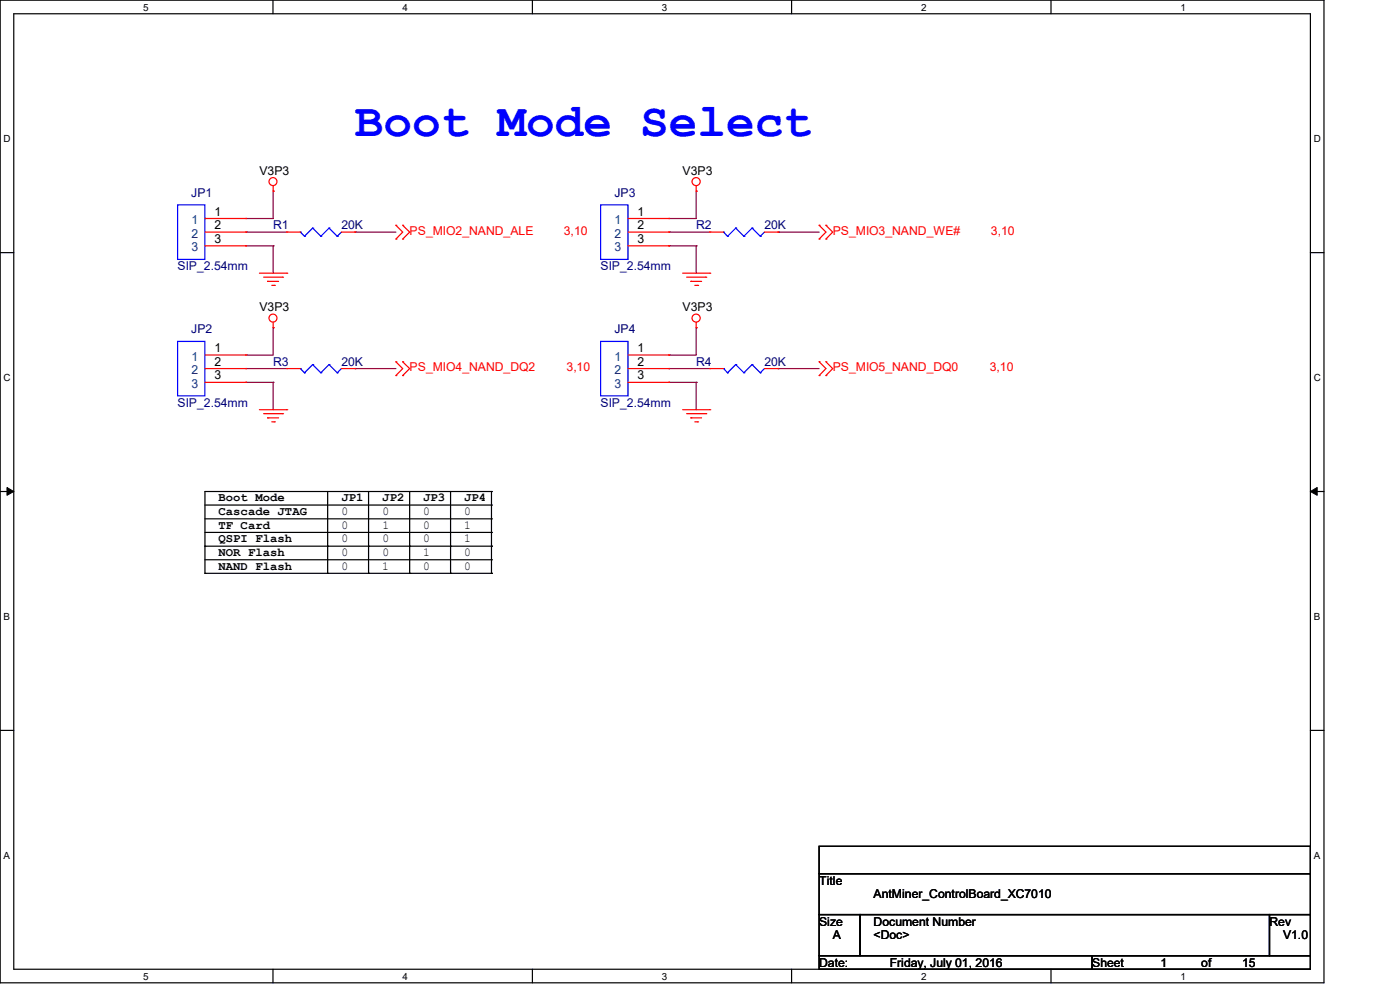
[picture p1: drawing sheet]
<svg xmlns="http://www.w3.org/2000/svg" width="297mm" height="210mm" viewBox="0 0 297 210" stroke-linecap="round" stroke-linejoin="round" font-family="sans-serif">
<path d="M0 0h280.9v208.5h-280.9zM2.9 2.9h275.1v202.7h-275.1z" fill="none" stroke="#000" stroke-width=".25"/>
<g fill="#fff">
<path d="M30.4 .3h1.1v2.4h-1.1z"/>
<path d="M30.4 205.9h1.1v2.3h-1.1z"/>
</g>
<path d="M57.9 0v2.9M57.9 205.6v2.9" fill="none" stroke="#000" stroke-width=".25"/>
<g fill="#fff">
<path d="M85.4 .3h1.1v2.4h-1.1z"/>
<path d="M85.4 205.9h1.1v2.3h-1.1z"/>
</g>
<path d="M112.9 0v2.9M112.9 205.6v2.9" fill="none" stroke="#000" stroke-width=".25"/>
<g fill="#fff">
<path d="M140.4 .3h1.2v2.4h-1.2z"/>
<path d="M140.4 205.9h1.2v2.3h-1.2z"/>
</g>
<path d="M167.9 0v2.9M167.9 205.6v2.9" fill="none" stroke="#000" stroke-width=".25"/>
<g fill="#fff">
<path d="M195.4 .3h1.2v2.4h-1.2z"/>
<path d="M195.4 205.9h1.2v2.3h-1.2z"/>
</g>
<path d="M223 0v2.9M223 205.6v2.9" fill="none" stroke="#000" stroke-width=".25"/>
<g fill="#fff">
<path d="M250.4 .3h1.2v2.4h-1.2z"/>
<path d="M250.4 205.9h1.2v2.3h-1.2z"/>
<path d="M.8 28.2h1.4v2.4h-1.4z"/>
<path d="M278.7 28.2h1.5v2.4h-1.5z"/>
<path d="M.8 78.9h1.4v2.3h-1.4z"/>
<path d="M278.7 78.9h1.5v2.3h-1.5z"/>
</g>
<path d="M0 53.6h2.9M278 53.6h2.9" fill="none" stroke="#000" stroke-width=".25"/>
<g fill="#fff">
<path d="M.8 129.6h1.3v2.3h-1.3z"/>
<path d="M278.7 129.6h1.4v2.3h-1.4z"/>
</g>
<path d="M0 104.3h2.9M278 104.3h2.9" fill="none" stroke="#000" stroke-width=".25"/>
<path d="M1.5 103.4l1.4 .9-1.4 .8zM278 104.3l1.4-.9v1.7z" fill="#000" stroke="#000" stroke-width=".21"/>
<g fill="#fff">
<path d="M.8 180.3h1.3v2.3h-1.3z"/>
<path d="M278.7 180.3h1.4v2.3h-1.4z"/>
</g>
<g fill="none" stroke="#000" stroke-width=".25">
<path d="M43.5 115.9h.1M43.5 107.1h60.8M43.5 110.1h60.8M43.5 112.9h60.8M43.5 115.9h60.8M43.5 118.7h60.8M69.5 115.9h.1M69.5 104.3v17.3M78.2 115.9h.1M78.2 104.3v17.3M86.9 115.9h.1M86.9 104.3v17.3"/>
<path d="M95.6 115.9h.1M95.6 104.3v17.3M104.3 104.3h.1M104.3 107.1h.1M104.3 110.1h.1M104.3 112.9h.1M104.3 115.9h.1M104.3 118.7h.1M104.3 104.3h-60.8v17.3M104.3 104.3v17.3M43.5 121.6h.1M43.5 121.6h60.8"/>
<path d="M69.5 121.6h.1M78.2 121.6h.1M86.9 121.6h.1M95.6 121.6h.1M104.3 121.6h.1M0 154.9h2.9M278 154.9h2.9M173.8 179.5h104.2v5.8h-104.2zM173.8 185.3h104.2v8.7h-104.2zM173.8 194h8.7v8.7h-8.7zM182.5 194h86.8v8.7h-86.8zM269.3 194h8.7v8.7h-8.7z"/>
<path d="M173.8 202.7h57.9v2.9h-57.9zM231.7 202.7h46.3v2.9h-46.3z"/>
</g>
<g fill="none" stroke="#800040" stroke-width=".25">
<path d="M52.2 49.2h.1M52.2 46.4h.1M52.2 52.2h.1M52.2 49.2h8.6M52.2 52.2h5.8M58 40.6h.1M58 52.2h.1M58 40.6v5.8h-5.8M58 52.2v5.8M75.3 49.2h.1M75.3 49.2h8.7M141.9 49.2h.1"/>
<path d="M141.9 46.4h.1M141.9 52.2h.1M141.9 49.2h8.7M141.9 52.2h5.8M147.7 40.6h.1M147.7 52.2h.1M147.7 40.6v5.8h-5.8M147.7 52.2v5.8M165.1 49.2h.1M165.1 49.2h8.7M52.2 78.2h.1M52.2 75.3h.1"/>
<path d="M52.2 78.2h8.6M58 69.5h.1M58 69.5v5.8h-5.8M75.3 78.2h.1M75.3 78.2h8.7M141.9 78.2h.1M141.9 75.3h.1M141.9 78.2h8.7M147.7 69.5h.1M147.7 69.5v5.8h-5.8M165.1 78.2h.1M165.1 78.2h8.7"/>
<path d="M52.2 81.1h.1M52.2 81.1h5.8M58 81.1h.1M58 81.1v5.8M141.9 81.1h.1M141.9 81.1h5.8M147.7 81.1h.1M147.7 81.1v5.8"/>
</g>
<g fill="none" stroke="#f00" stroke-width=".25">
<path d="M58 39.4v1.2M147.7 39.4v1.2M43.5 49.2h8.7M43.5 46.4h8.7M43.5 52.2h8.7M52.2 46.4h.1M52.2 49.2h.1M52.2 52.2h.1M55 58h5.8M55.9 58.8h4M56.8 59.7h.1M56.8 59.7h2.3"/>
<path d="M58 40.6h.1M59.9 58.8h.1M60.8 58h.1M60.8 49.2h.1M60.8 49.2h2.9M72.4 49.2h2.9M75.3 49.2h.1M84 50.7h.1M84 47.8h.1M84 47.8l1.4 1.4-1.4 1.5M85.4 50.7h.1M85.4 47.8h.1"/>
<path d="M85.4 47.8l1.5 1.4-1.5 1.5M133.2 49.2h8.7M133.2 46.4h8.7M133.2 52.2h8.7M141.9 46.4h.1M141.9 49.2h.1M141.9 52.2h.1M144.8 58h5.8M145.7 58.8h4M146.6 59.7h.1M146.6 59.7h2.2M147.7 40.6h.1"/>
<path d="M149.7 58.8h.1M150.6 58h.1M150.6 49.2h.1M150.6 49.2h2.9M162.2 49.2h2.9M165.1 49.2h.1M173.8 50.7h.1M173.8 47.8h.1M173.8 47.8l1.4 1.4-1.4 1.5M175.2 50.7h.1M175.2 47.8h.1M175.2 47.8l1.5 1.4-1.5 1.5"/>
<path d="M43.5 78.2h8.7M43.5 75.3h8.7M52.2 75.3h.1M52.2 78.2h.1M57.7 60.5h.5M58 69.5h.1M58 68.4v1.1M58.2 60.5h.1M60.8 78.2h.1M60.8 78.2h2.9M72.4 78.2h2.9M75.3 78.2h.1"/>
<path d="M84 79.7h.1M84 76.8h.1M84 76.8l1.4 1.4-1.4 1.5M85.4 79.7h.1M85.4 76.8h.1M85.4 76.8l1.5 1.4-1.5 1.5M133.2 78.2h8.7M133.2 75.3h8.7M141.9 75.3h.1M141.9 78.2h.1M147.4 60.5h.6M147.7 69.5h.1"/>
<path d="M147.7 68.4v1.1M148 60.5h.1M150.6 78.2h.1M150.6 78.2h2.9M162.2 78.2h2.9M165.1 78.2h.1M173.8 79.7h.1M173.8 76.8h.1M173.8 76.8l1.4 1.4-1.4 1.5M175.2 79.7h.1M175.2 76.8h.1M175.2 76.8l1.5 1.4-1.5 1.5"/>
<path d="M43.5 81.1h8.7M52.2 81.1h.1M55 86.9h5.8M55.9 87.8h4M56.8 88.6h.1M56.8 88.6h2.3M57.7 89.5h.5M58.2 89.5h.1M59.9 87.8h.1M60.8 86.9h.1M133.2 81.1h8.7M141.9 81.1h.1"/>
<path d="M144.8 86.9h5.8M145.7 87.8h4M146.6 88.6h.1M146.6 88.6h2.2M147.4 89.5h.6M148 89.5h.1M149.7 87.8h.1M150.6 86.9h.1"/>
<circle cx="57.9" cy="38.5" r=".85"/>
<circle cx="147.7" cy="38.5" r=".86"/>
<circle cx="57.9" cy="67.5" r=".85"/>
<circle cx="147.7" cy="67.5" r=".86"/>
</g>
<g fill="none" stroke="#00f" stroke-width=".25">
<path d="M37.7 43.5h5.8v11.5h-5.8zM63.7 49.2h.1M63.7 49.2l.9 .9M64.6 50.1h.1M66.3 48.4h.1M66.3 48.4l1.8 1.7M66.3 48.4l-1.7 1.7M68.1 50.1h.1M69.8 48.4h.1M69.8 48.4l1.7 1.7M69.8 48.4l-1.7 1.7M71.5 50.1h.1"/>
<path d="M72.4 49.2l-.9 .9M127.4 43.5h5.8v11.5h-5.8zM153.5 49.2h.1M153.5 49.2l.8 .9M154.3 50.1h.1M156.1 48.4h.1M156.1 48.4l1.7 1.7M156.1 48.4l-1.8 1.7M157.8 50.1h.1M159.6 48.4h.1M159.6 48.4l1.7 1.7M159.6 48.4l-1.8 1.7"/>
<path d="M161.3 50.1h.1M162.2 49.2l-.9 .9M37.7 72.4h5.8v11.6h-5.8zM63.7 78.2h.1M63.7 78.2l.9 .9M64.6 79.1h.1M66.3 77.3h.1M66.3 77.3l1.8 1.8M66.3 77.3l-1.7 1.8M68.1 79.1h.1M69.8 77.3h.1M69.8 77.3l1.7 1.8"/>
<path d="M69.8 77.3l-1.7 1.8M71.5 79.1h.1M72.4 78.2l-.9 .9M127.4 72.4h5.8v11.6h-5.8zM153.5 78.2h.1M153.5 78.2l.8 .9M154.3 79.1h.1M156.1 77.3h.1M156.1 77.3l1.7 1.8M156.1 77.3l-1.8 1.8M157.8 79.1h.1M159.6 77.3h.1"/>
<path d="M159.6 77.3l1.7 1.8M159.6 77.3l-1.8 1.8M161.3 79.1h.1M162.2 78.2l-.9 .9"/>
</g>
<text font-size="10.1" fill="#00f" x="75.3" y="28.8">Boot Mode Select</text>
<g font-size="2.6" fill="#000080">
<text x="40.6" y="41.7">JP1</text>
<text x="130.3" y="41.7">JP3</text>
<text x="58" y="48.7">R1</text>
<text x="72.4" y="48.7">20K</text>
<text x="147.7" y="48.7">R2</text>
<text x="162.2" y="48.7">20K</text>
<text x="37.7" y="57.4">SIP_2.54mm</text>
<text x="127.4" y="57.4">SIP_2.54mm</text>
<text x="40.6" y="70.7">JP2</text>
<text x="130.3" y="70.7">JP4</text>
<text x="58" y="77.6">R3</text>
<text x="72.4" y="77.6">20K</text>
<text x="147.7" y="77.6">R4</text>
<text x="162.2" y="77.6">20K</text>
<text x="37.7" y="86.3">SIP_2.54mm</text>
<text x="127.4" y="86.3">SIP_2.54mm</text>
</g>
<g font-size="2.6">
<text x="55" y="37.1">V3P3</text>
<text x="144.8" y="37.1">V3P3</text>
<text x="45.5" y="45.7">1</text>
<text x="135.3" y="45.7">1</text>
<text x="45.5" y="48.6">2</text>
<text x="45.5" y="51.5">3</text>
<text x="135.3" y="48.6">2</text>
<text x="135.3" y="51.5">3</text>
<text x="55" y="66">V3P3</text>
<text x="144.8" y="66">V3P3</text>
<text x="45.5" y="74.7">1</text>
<text x="45.5" y="77.6">2</text>
<text x="135.3" y="74.7">1</text>
<text x="135.3" y="77.6">2</text>
<text x="45.5" y="80.5">3</text>
<text x="135.3" y="80.5">3</text>
<text x="46.4" y="106.4">Boot Mode</text>
<text x="72.4" y="106.4">JP1</text>
<text x="81.1" y="106.4">JP2</text>
<text x="89.8" y="106.4">JP3</text>
<text x="98.5" y="106.4">JP4</text>
<text x="46.4" y="109.3">Cascade JTAG</text>
<text x="46.4" y="112.2">TF Card</text>
<text x="72.4" y="109.2">0</text>
<text x="72.4" y="112.1">0</text>
<text x="81.1" y="109.2">0</text>
<text x="81.1" y="112.1">1</text>
<text x="89.8" y="109.2">0</text>
<text x="89.8" y="112.1">0</text>
<text x="98.5" y="109.2">0</text>
<text x="98.5" y="112.1">1</text>
<text x="46.4" y="115.1">QSPI Flash</text>
<text x="46.4" y="118">NOR Flash</text>
<text x="72.4" y="115">0</text>
<text x="72.4" y="117.9">0</text>
<text x="81.1" y="115">0</text>
<text x="81.1" y="117.9">0</text>
<text x="89.8" y="117.9">1</text>
<text x="89.8" y="115">0</text>
<text x="98.5" y="115">1</text>
<text x="98.5" y="117.9">0</text>
<text x="46.4" y="120.9">NAND Flash</text>
<text x="72.4" y="120.8">0</text>
<text x="81.1" y="120.8">1</text>
<text x="89.8" y="120.8">0</text>
<text x="98.5" y="120.8">0</text>
<text x="173.8" y="187.7">Title</text>
<text x="185.3" y="190.6">AntMiner_ControlBoard_XC7010</text>
<text x="173.8" y="196.3">Size</text>
<text x="185.3" y="196.3">Document Number</text>
<text x="269.3" y="196.3">Rev</text>
<text x="176.7" y="199.3">A</text>
<text x="185.3" y="199.3">&lt;Doc&gt;</text>
<text x="272.2" y="199.3">V1.0</text>
<text x="173.8" y="205.1">Date:</text>
<text x="188.8" y="205.1">Friday, July 01, 2016</text>
<text x="231.7" y="205.1">Sheet</text>
<text x="246.2" y="205.1">1</text>
<text x="254.8" y="205.1">of</text>
<text x="263.5" y="205.1">15</text>
</g>
<g font-size="2.6" fill="#004080">
<text x="40.6" y="47.5">1</text>
<text x="130.3" y="47.5">1</text>
<text x="40.6" y="50.4">2</text>
<text x="40.6" y="53.3">3</text>
<text x="130.3" y="50.4">2</text>
<text x="130.3" y="53.3">3</text>
<text x="40.6" y="76.5">1</text>
<text x="130.3" y="76.5">1</text>
<text x="40.6" y="79.4">2</text>
<text x="40.6" y="82.3">3</text>
<text x="130.3" y="79.4">2</text>
<text x="130.3" y="82.3">3</text>
</g>
<g font-size="2.6" fill="#f00">
<text x="86.9" y="49.8">PS_MIO2_NAND_ALE</text>
<text x="119.6" y="49.8">3,10</text>
<text x="176.7" y="49.8">PS_MIO3_NAND_WE#</text>
<text x="210.2" y="49.8">3,10</text>
<text x="86.9" y="78.8">PS_MIO4_NAND_DQ2</text>
<text x="120.2" y="78.8">3,10</text>
<text x="176.7" y="78.8">PS_MIO5_NAND_DQ0</text>
<text x="210" y="78.8">3,10</text>
</g>
<g font-size="2.1">
<text x="30.4" y="2.2">5</text>
<text x="85.4" y="2.2">4</text>
<text x="140.4" y="2.2">3</text>
<text x="195.4" y="2.2">2</text>
<text x="250.4" y="2.2">1</text>
<text x=".8" y="30.1">D</text>
<text x="278.7" y="30.1">D</text>
<text x=".8" y="80.8">C</text>
<text x="278.7" y="80.8">C</text>
<text x=".8" y="131.5">B</text>
<text x="278.7" y="131.5">B</text>
<text x=".8" y="182.2">A</text>
<text x="278.7" y="182.2">A</text>
<text x="30.4" y="207.8">5</text>
<text x="85.4" y="207.8">4</text>
<text x="140.4" y="207.8">3</text>
<text x="195.4" y="207.8">2</text>
<text x="250.4" y="207.8">1</text>
</g>
</svg>
